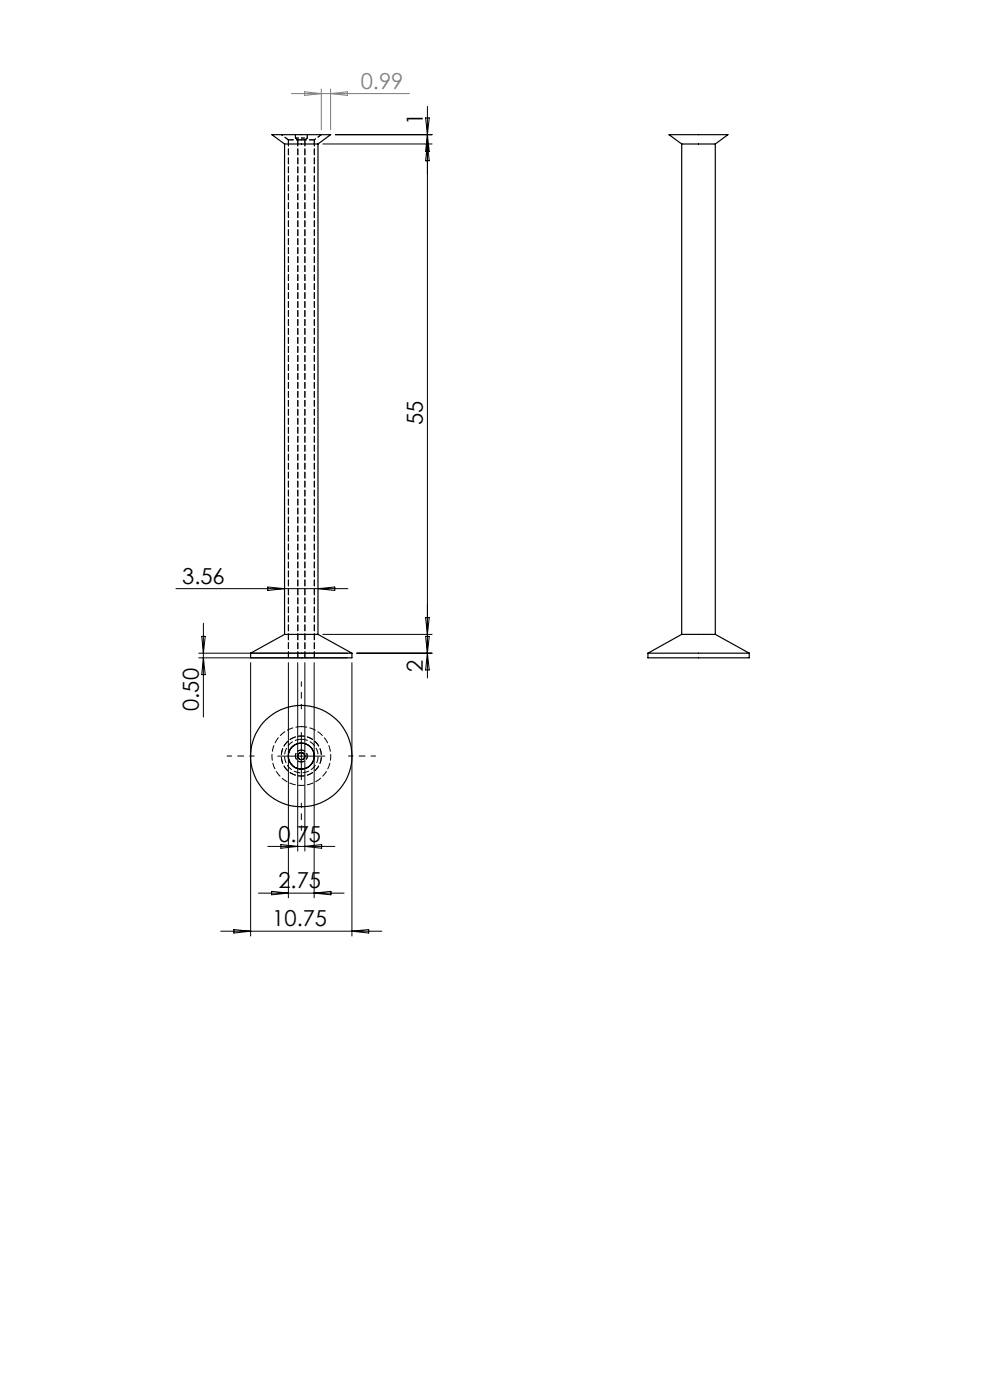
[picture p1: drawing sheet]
<svg xmlns="http://www.w3.org/2000/svg" width="210mm" height="297mm" viewBox="0 0 210 297" stroke-linecap="round" stroke-linejoin="round" font-family="sans-serif">
<path d="M63.9 150.4v-5.8M53.9 160.4h-5.7M63.9 170.4v5.7M73.9 160.4h5.8" fill="none" stroke="#000" stroke-width=".21" stroke-dasharray="15.2 1.3 1.3 1.3" stroke-dashoffset="14.3"/>
<g fill="none" stroke="#000" stroke-width=".21">
<path d="M68.5 30.5h23.2M71.2 28.6h20.5M90.3 25h.8l-.8 7.1h.8zM90.7 22.6v121.2M90.7 30.5l.4 3.6h-.8zM37.3 124.9h36.5M42.2 138.6h31.5M42.2 139.6h31.5M42.8 135h.7l-.4 3.6zM43.1 132.2v19.9M43.1 139.6l.4 3.5h-.7zM56.8 124.5l3.6 .4-3.6 .4z"/>
<path d="M67.5 124.9l3.5-.4v.8zM68.5 134.6h23.2M75.7 138.6h16M90.3 135l.8 7.1h-.8l.8-7.1zM90.3 131h.8l-.4 3.6zM53.2 140.6v58M61.2 140.6v49.9M63.1 140.6v39.9M63.9 155.4v10M64.7 140.6v39.9M66.6 140.6v49.9M74.6 140.6v58"/>
<path d="M56.8 179.6h14.2M58.9 160.4h10M59.6 179.2l3.5 .4-3.5 .3zM64.7 179.6l3.5-.4v.7zM46.8 197.6h34.2M49.6 197.2l3.6 .4-3.6 .3zM54.8 189.5h18.2M57.6 189.1l3.6 .4-3.6 .3zM66.6 189.5l3.6-.4v.7zM74.6 197.6l3.6-.4v.7z"/>
</g>
<path d="M61.8 19.9h25.1M64.6 19.5l3.6 .4-3.6 .3zM68.2 18.9v8.6M70.1 18.9v8.6M70.1 19.9l3.6-.4v.7z" fill="none" stroke="#808080" stroke-width=".21"/>
<g fill="none" stroke="#000" stroke-width=".25">
<path d="M60.4 30.5h7.1M60.4 30.5l-2.7-1.9h12.4l-2.6 1.9M60.4 30.5v104.1M67.5 30.5v104.1M144.6 30.5h7.1M144.6 30.5l-2.7-1.9h12.5l-2.7 1.9M144.6 30.5v104.1M151.7 30.5v104.1M53.2 138.6h21.4M53.2 138.6v1h21.4v-1M60.4 134.6h7.1M60.4 134.6l-7.2 4"/>
<path d="M67.5 134.6l7.1 4M137.4 138.6h21.5M137.4 138.6v1h21.5v-1M144.6 134.6h7.1M144.6 134.6l-7.2 4M151.7 134.6l7.2 4"/>
<circle cx="63.9" cy="160.4" r="2.74"/>
<circle cx="63.9" cy="160.4" r=".74"/>
<circle cx="63.9" cy="160.4" r="10.8"/>
</g>
<path d="M62.7 29.3h1.2M63.9 29.3h1.3M63.9 156.1a4.3 4.3 0 0 1 3.8 6.2 4.3 4.3 0 0 1-7.3 .5 4.3 4.3 0 0 1 2.9-6.6l.6-.1" fill="none" stroke="#000" stroke-width=".21" stroke-dasharray="1.3 .6" stroke-dashoffset=".6"/>
<path d="M61.2 29.7h2.7M63.9 29.7h2.8" fill="none" stroke="#000" stroke-width=".21" stroke-dasharray="1.3 .6" stroke-dashoffset=".2"/>
<path d="M62.7 28.5v.8M65.2 29.3v-.8" fill="none" stroke="#000" stroke-width=".21" stroke-dasharray="1.3 .6" stroke-dashoffset=".4"/>
<path d="M62.7 29.3l.5 .4M64.7 29.7l.5-.4" fill="none" stroke="#000" stroke-width=".21" stroke-dasharray="1.3 .6" stroke-dashoffset=".3"/>
<path d="M61.2 29.7v109.8M63.2 29.7v109.8M64.7 139.5v-109.8M66.7 139.5v-109.8" fill="none" stroke="#000" stroke-width=".21" stroke-dasharray="1.3 .6"/>
<path d="M59.7 28.5l1.5 1.2M66.7 29.7l1.5-1.2" fill="none" stroke="#000" stroke-width=".21" stroke-dasharray="1.3 .6" stroke-dashoffset=".9"/>
<path d="M63.9 159.1a1.26 1.26 0 0 1 1.2 1.8 1.26 1.26 0 0 1-2.1 .3 1.26 1.26 0 0 1 .6-2l.3-.1" fill="none" stroke="#000" stroke-width=".21" stroke-dasharray="1.3 .6" stroke-dashoffset=".5"/>
<path d="M63.9 156.8a3.6 3.6 0 0 1 3.2 5.2 3.6 3.6 0 0 1-6.1 .5 3.6 3.6 0 0 1 2.4-5.6l.5-.1" fill="none" stroke="#000" stroke-width=".21" stroke-dasharray="1.3 .6" stroke-dashoffset="-.1"/>
<path d="M63.9 154.1a6.2 6.2 0 0 1 5.5 9.2 6.2 6.2 0 0 1-10.6 .6 6.2 6.2 0 0 1 4.4-9.7l.7-.1" fill="none" stroke="#000" stroke-width=".21" stroke-dasharray="1.3 .6" stroke-dashoffset=".1"/>
<text font-size="4.7" fill="#808080" x="76.5" y="18.8">0.99</text>
<g font-size="4.7">
<text x="89.7" y="26.4" transform="rotate(-90 89.7 26.4)">1</text>
<text x="89.7" y="90.3" transform="rotate(-90 89.7 90.3)">55</text>
<text x="38.6" y="123.9">3.56</text>
<text x="89.7" y="142.5" transform="rotate(-90 89.7 142.5)">2</text>
<text x="42.2" y="150.8" transform="rotate(-90 42.2 150.8)">0.50</text>
<text x="59.1" y="178.5">0.75</text>
<text x="59.1" y="188.4">2.75</text>
<text x="57.8" y="196.5">10.75</text>
</g>
</svg>
